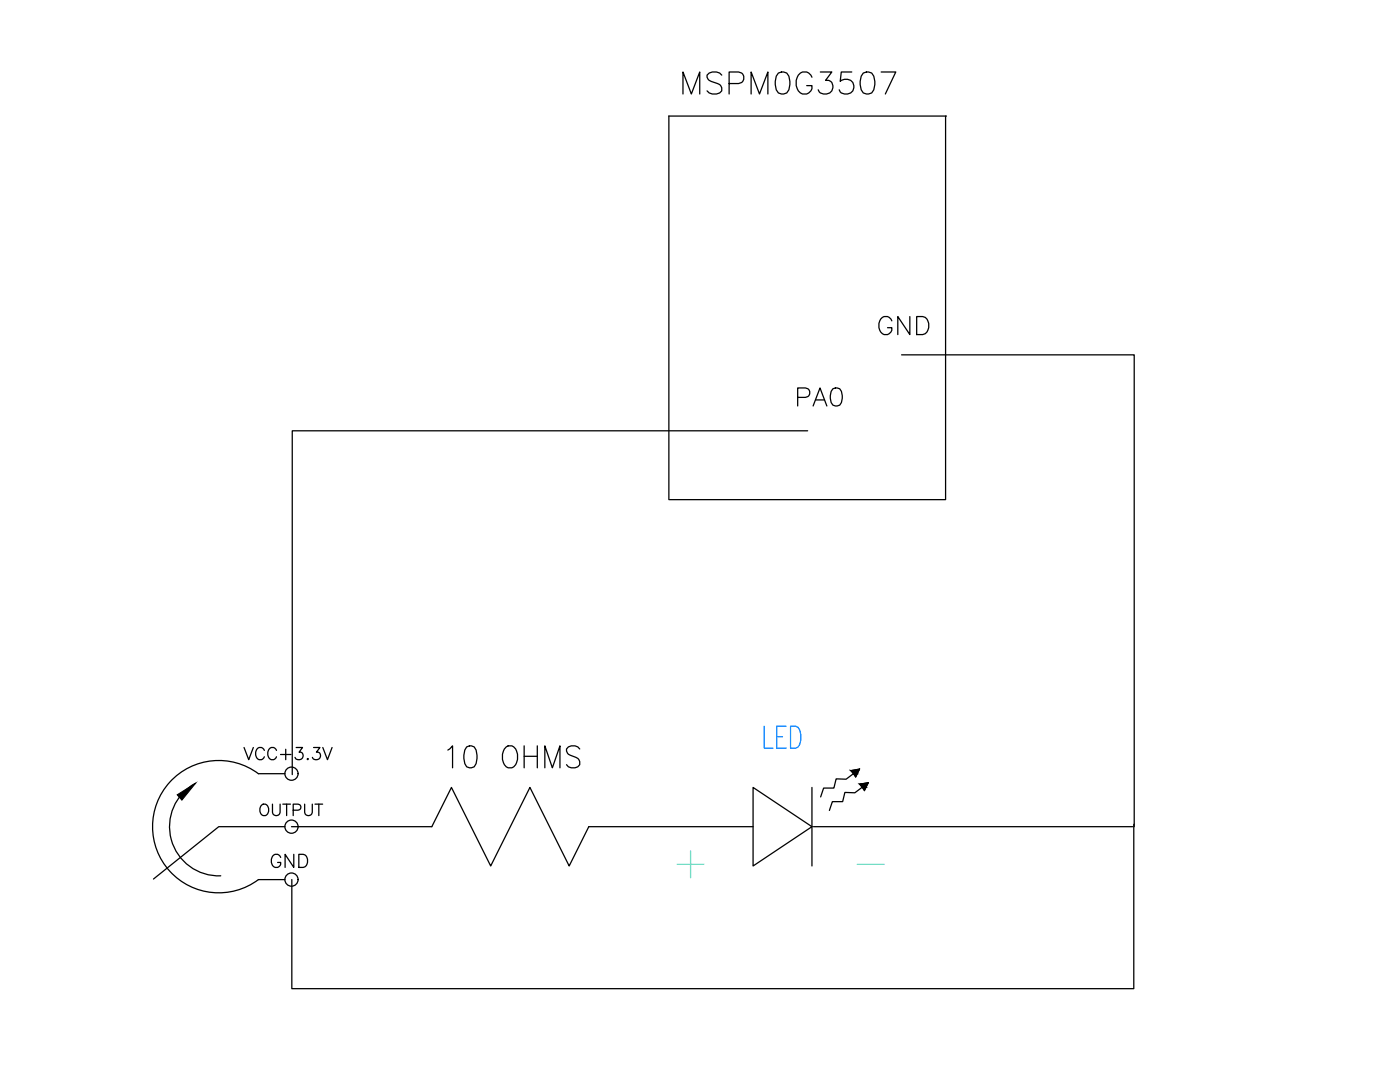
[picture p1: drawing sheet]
<svg xmlns="http://www.w3.org/2000/svg" width="279mm" height="216mm" viewBox="0 0 279 216" stroke-linecap="round" stroke-linejoin="round" font-family="sans-serif">
<!-- layer: WIRES -->
<path d="M188.7 23.2v76.5h-55.1M188.9 23.2h-55.4v76.5M179.9 70.8h46.5v94.2M161.2 86h-102.9v68.6M58.2 165h28M117.5 165h32.8M162.3 165h63.7M226.3 164.5v32.8h-168.1v-21.8" fill="none" stroke="#000" stroke-width=".25"/>
<!-- layer: 0 -->
<g fill="none" stroke="#000" stroke-width=".25">
<path d="M39 156.3a9.8 9.8 0 0 0-4.8 11.2 9.8 9.8 0 0 0 9.9 7.3M51.6 154.4a13.2 13.2 0 0 0-17.7 1.7 13.2 13.2 0 0 0 0 17.7 13.2 13.2 0 0 0 17.7 1.7M56.9 165h-13.2l-13.1 10.4"/>
<circle cx="58.2" cy="154.4" r="1.32"/>
<circle cx="58.2" cy="164.9" r="1.32"/>
<circle cx="58.2" cy="175.5" r="1.32"/>
</g>
<path d="M35.4 158.6l3.6-2.3-2.7 3.4z" fill="#000" stroke="#000" stroke-width=".2"/>
<!-- layer: SYMS -->
<path d="M150.3 157.1l11.7 7.9-11.7 7.8zM162 157.1v15.7M169.8 153.8l1.7-.3-.7 1.5zM170.3 154.4l-1.4 1.1-2-.1-.5 1.9h-2l-.6 1.7M171.6 156.5l1.7-.3-.8 1.5zM172.1 157.1l-1.5 1.1-2-.1-.4 1.9h-2.1l-.6 1.7M86.2 165l3.9-7.9 7.8 15.7 7.9-15.7 7.8 15.7 3.9-7.8" fill="none" stroke="#000" stroke-width=".25"/>
<g fill="#000" stroke="#000" stroke-width=".2">
<path d="M169.8 153.8h1.6l-.3 .6zM169.8 153.8l1.7-.3-.1 .3zM171.6 156.5h1.5l-.3 .6zM171.6 156.5l1.7-.3-.2 .3z"/>
<path d="M169.8 153.8l.5 .6h.8zM170.3 154.4h.8l-.3 .6z"/>
<path d="M171.6 156.5l.5 .6h.7zM172.1 157.1h.7l-.3 .6z"/>
</g>
<!-- layer: TERMS -->
<path d="M171.1 172.5h5.3" fill="none" stroke="#6eddc1" stroke-width=".25"/>
<text font-size="9.3" fill="#6eddc1" x="134.4" y="176.4">+</text>
<g font-size="8.4">
<text x="135.5" y="20.1">MSPM0G3507</text>
<text x="88.5" y="154.5">10 OHMS</text>
</g>
<text font-size="8.4" fill="#007fff" x="151.7" y="150.6">LED</text>
<g font-size="7.1">
<text x="174.6" y="68.1">GND</text>
<text x="158.4" y="82.2">PA0</text>
</g>
<g font-size="5.7">
<text x="48" y="152.8">VCC+3.3V</text>
<text x="51.2" y="164">OUTPUT</text>
<text x="53.3" y="174.3">GND</text>
</g>
</svg>
